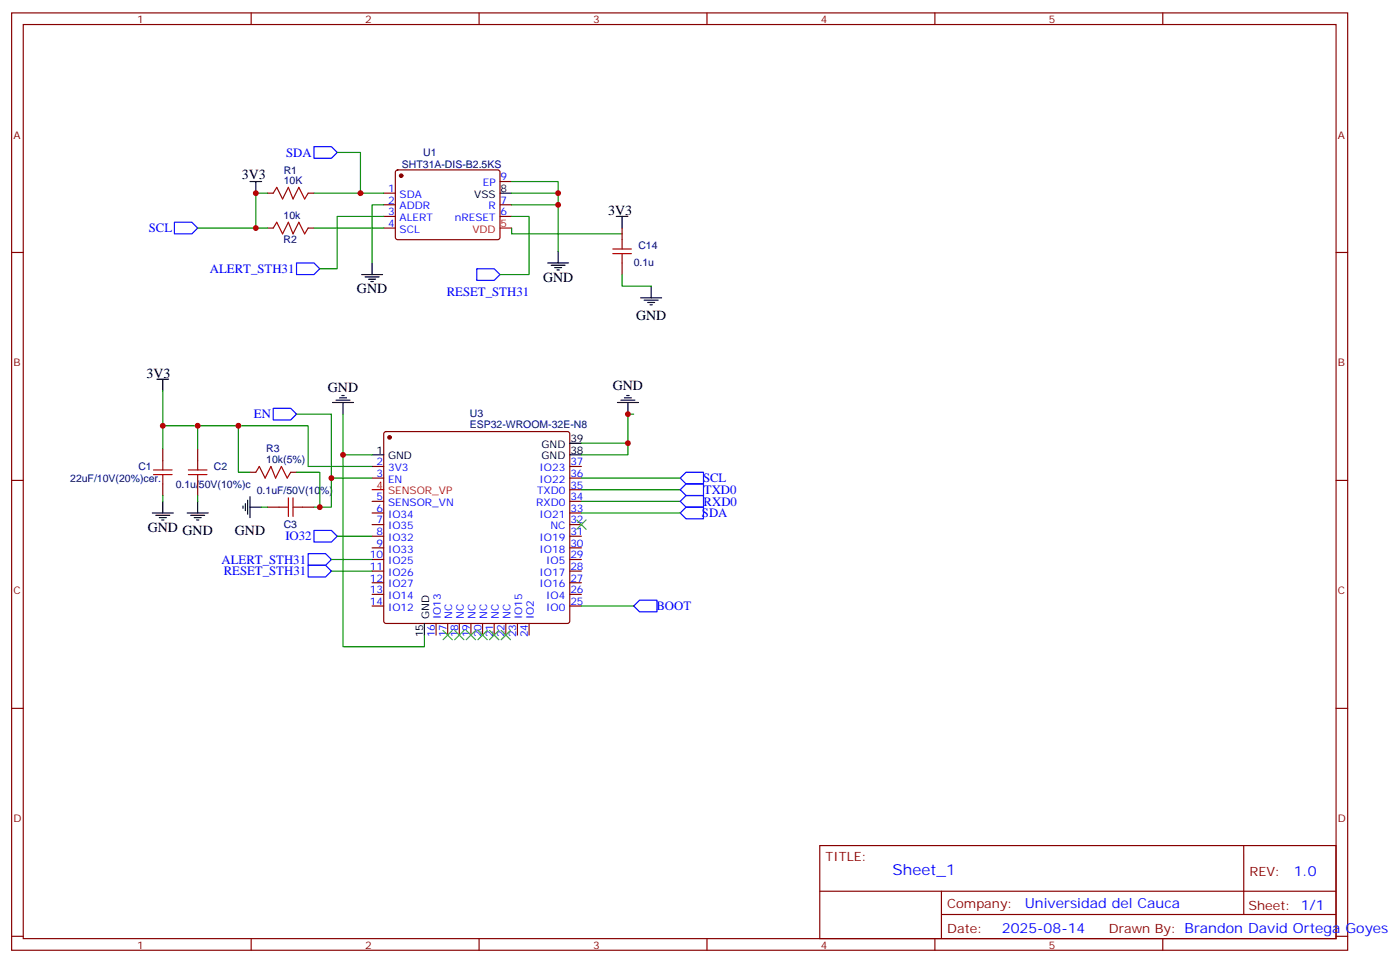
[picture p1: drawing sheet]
<svg xmlns="http://www.w3.org/2000/svg" width="425mm" height="292mm" viewBox="0 0 425 292" stroke-linecap="round" stroke-linejoin="round" font-family="sans-serif">
<g fill="none" stroke="#870000" stroke-width=".35">
<path d="M3.5 3.9h405.4v284.4h-405.4zM7.1 7.4h398.2v277.3h-398.2zM76.2 3.9v3.5M145.3 3.9v3.5M214.5 3.9v3.5M283.6 3.9v3.5M352.8 3.9v3.5M81.1 58.6h1.8M93.5 58.6h1.7M116.4 58.6h3.5M120.2 51.7l.4-.2 30.7 .1 .4 .6-.1 20.1-.6 .4-30.6-.1-.5-.6v-19.8zM151.7 55.1h3.5"/>
<path d="M3.5 76.6h3.6M81.1 69.2h1.8M93.5 69.2h1.7M116.4 62.1h3.5M116.4 65.7h3.5M116.4 69.2h3.5M151.7 62.1h3.5M151.7 65.7h3.5M188.7 69.2v3.5M188.7 79.8v3.5M405.3 76.6h3.6M49.4 136.2v3.5"/>
<path d="M60 136.2v3.5M116.7 131.1l.4-.2h55.1l.5 .2 .2 .5v56.8l-.3 .5-.4 .2h-55.1l-.5-.2-.2-.5v-56.8zM3.5 145.7h3.6M49.4 146.8v3.5M60 146.8v3.5M75.8 143.3h1.8M81.1 153.8h3.6M88.2 143.3h1.8M91.7 153.8h3.5M112.9 141.5h3.5M112.9 145h3.5M112.9 152.1h3.5"/>
<path d="M112.9 155.6h3.5M112.9 159.1h3.5M172.9 141.5h3.5M172.9 145h3.5M172.9 152.1h3.5M172.9 155.6h3.5M172.9 159.1h3.5M172.9 148.6h3.5M405.3 145.7h3.6M112.9 162.7h3.5M112.9 166.2h3.5M112.9 169.7h3.5"/>
<path d="M112.9 173.2h3.5M112.9 176.8h3.5M172.9 162.7h3.5M172.9 166.2h3.5M172.9 169.7h3.5M172.9 173.2h3.5M172.9 176.8h3.5M112.9 180.3h3.5M112.9 183.8h3.5M132.3 189.1v3.6M135.8 189.1v3.6M139.3 189.1v3.6"/>
<path d="M142.9 189.1v3.6M146.4 189.1v3.6M149.9 189.1v3.6M153.5 189.1v3.6M157 189.1v3.6M160.5 189.1v3.6M172.9 180.3h3.5M172.9 183.8h3.5M3.5 214.9h3.6M405.3 214.9h3.6M248.7 256.5h156.6v28.2h-156.6zM377.3 256.5v20.9"/>
<path d="M248.7 270.4h156.5M285.6 277.4h119.6M285.6 270.4v14.1M3.5 284h3.6M76.2 284.7v3.6M145.3 284.7v3.6M214.5 284.7v3.6M283.6 284.7v3.6M352.8 284.7v3.6M405.3 284h3.6"/>
</g>
<g fill="none" stroke="#000" stroke-width=".35">
<path d="M75.8 55.1h3.6M77.6 55.1v3.5M151.7 58.6h3.5M112.9 79.8v3.5M166.2 79.8h6.3M169.3 76.2v3.6M187 65.7h3.5M188.7 65.7v3.5M109.7 83.3h6.4M110.8 84h4.2M111.8 84.7h2.1M112.5 85.4h.7"/>
<path d="M167.2 80.5h4.2M168.3 81.2h2.1M169 81.9h.7M194.4 90.3h6.3M195.4 91.1h4.3M196.5 91.8h2.1M197.2 92.5h.7M197.6 86.8v3.5M47.6 115h3.6M49.4 115v3.6M103.7 120h.7M190.1 120h.8"/>
<path d="M100.9 122.1h6.3M102 121.4h4.2M103 120.7h2.1M104.1 122.1v3.5M112.9 138h3.5M172.9 138h3.5M172.9 134.4h3.5M187.3 122.1h6.4M188.4 121.4h4.2M189.4 120.7h2.2M190.5 122.1v3.5M46.2 155.6h6.4"/>
<path d="M47.3 156.3h4.2M48.3 157h2.1M49 157.7h.7M49.4 152.1v3.5M56.8 155.6h6.3M57.9 156.3h4.2M58.9 157h2.1M59.6 157.7h.7M60 152.1v3.5M73.7 153.5v.7M74.4 152.8v2.1M75.1 151.7v4.3"/>
<path d="M75.8 153.8h3.6M75.8 150.7v6.3M128.8 189.1v3.6"/>
</g>
<path d="M151.7 69.2h3.5M112.9 148.6h3.5" fill="none" stroke="#f00" stroke-width=".35"/>
<g fill="#870000" stroke="#870000" stroke-width=".35">
<circle cx="121.7" cy="53.3" r=".53"/>
<circle cx="118.2" cy="132.7" r=".53"/>
</g>
<g fill="none" stroke="#a10000" stroke-width=".35">
<path d="M82.9 58.6l1.1-1.8 1.7 3.6 1.8-3.6 1.4 3.6 1.8-3.6 1.7 3.6 1.1-1.8M82.9 69.2l1.1-1.8 1.7 3.5 1.8-3.5 1.4 3.5 1.8-3.5 1.7 3.5 1.1-1.7M185.9 75.5h5.7M185.9 76.9h5.7M188.7 72.7v2.8M188.7 76.9v2.9M49.4 139.7v2.9M60 139.7v2.9M46.6 142.6h5.6M46.6 144h5.6M49.4 144v2.8M57.1 142.6h5.7"/>
<path d="M57.1 144h5.7M60 144v2.8M77.6 143.3l1.1-1.8 1.7 3.5 1.8-3.5 1.4 3.5 1.8-3.5 1.7 3.5 1.1-1.7M84.7 153.8h2.8M87.5 151v5.7M88.9 153.8h2.8M88.9 151v5.7"/>
</g>
<g fill="none" stroke="#00f" stroke-width=".35">
<path d="M95.2 44.5h5.3l1.8 1.7-1.8 1.8h-5.3zM52.9 67.4h5.3l1.8 1.8-1.8 1.7h-5.3zM90 79.8h5.2l1.8 1.7-1.8 1.8h-5.2zM144.6 81.5h5.3l1.8 1.8-1.8 1.8h-5.3zM82.9 123.9h5.3l1.8 1.7-1.8 1.8h-5.3zM208.1 146.8h5.3v3.5h-5.3l-1.7-1.7zM208.1 150.3h5.3v3.5h-5.3l-1.7-1.7zM208.1 143.3h5.3v3.5h-5.3l-1.7-1.8zM208.1 153.8h5.3v3.6h-5.3l-1.7-1.8zM93.5 168h5.3l1.7 1.7-1.7 1.8h-5.3zM93.5 171.5h5.3l1.7 1.7-1.7 1.8h-5.3zM95.2 160.9h5.3l1.8 1.8-1.8 1.7h-5.3z"/>
<path d="M192.3 183.8l1.7-1.7h5.3v3.5h-5.3z"/>
</g>
<g fill="none" stroke="#008700" stroke-width=".35">
<path d="M81.1 58.6h-3.5v10.6h3.5M95.2 58.6h21.2M102.3 46.2h7.1v12.4M155.2 55.1h14.1v21.1M155.2 58.6h14.1M60 69.2h17.6M95.2 69.2h21.2M116.4 62.1h-3.5v17.7M116.4 65.7h-14.1v15.8h-5.3M155.2 65.7h5.3v17.6h-8.8M155.2 69.2v1.7h33.5M155.2 62.1h14.1"/>
<path d="M188.7 83.3v3.5h8.9M49.4 118.6v10.6M49.4 136.2v-7h10.6v7M60 129.2h33.5v12.3h19.4M72.3 129.2v14.1h3.5M90 125.6h10.5v19.4M104.1 125.6v12.4h8.8M104.1 138v58.2h24.7v-3.5M190.5 134.4v3.6h-14.1M192.3 125.6h-1.8v8.8h-14.1M49.4 150.3v1.8M60 150.3v1.8"/>
<path d="M79.4 153.8h1.7M90 143.3h7v10.5M112.9 145h-12.4v8.8h-5.3M176.4 148.6h30M176.4 152.1h30M176.4 145h30M176.4 155.6h30M100.5 169.7h12.4M100.5 173.2h12.4M102.3 162.7h10.6M176.4 183.8h15.9"/>
</g>
<g fill="none" stroke="#3c3" stroke-width=".35">
<path d="M175 157.7l2.8 2.8M177.8 157.7l-2.8 2.8M134.4 191.2l2.8 2.9M137.2 191.2l-2.8 2.9M137.9 191.2l2.9 2.9M140.8 191.2l-2.9 2.9M141.5 191.2l2.8 2.9M144.3 191.2l-2.8 2.9M145 191.2l2.8 2.9M147.8 191.2l-2.8 2.9M148.5 191.2l2.8 2.9M151.3 191.2l-2.8 2.9"/>
<path d="M152 191.2l2.9 2.9M154.9 191.2l-2.9 2.9"/>
</g>
<g fill="#c00">
<circle cx="169.3" cy="58.6" r=".88"/>
<circle cx="169.3" cy="62.1" r=".88"/>
<circle cx="104.1" cy="138" r=".88"/>
<circle cx="190.5" cy="134.4" r=".88"/>
<circle cx="190.5" cy="125.6" r=".88"/>
<circle cx="97" cy="153.8" r=".88"/>
<circle cx="109.4" cy="58.6" r=".88"/>
<circle cx="77.6" cy="69.2" r=".88"/>
<circle cx="77.6" cy="58.6" r=".88"/>
<circle cx="60" cy="129.2" r=".88"/>
<circle cx="49.4" cy="129.2" r=".88"/>
<circle cx="72.3" cy="129.2" r=".88"/>
<circle cx="100.5" cy="145" r=".88"/>
</g>
<text font-size="4.6" fill="#00f" x="270.8" y="265.5">Sheet_1</text>
<g font-size="4.2">
<text x="73.4" y="54.4">3V3</text>
<text x="184.5" y="65.3">3V3</text>
<text x="108.3" y="88.9">GND</text>
<text x="164.7" y="85.4">GND</text>
<text x="193" y="97">GND</text>
<text x="44.4" y="114.7">3V3</text>
<text x="99.5" y="118.9">GND</text>
<text x="185.9" y="118.3">GND</text>
<text x="44.8" y="161.3">GND</text>
<text x="55.4" y="162.4">GND</text>
<text x="71.3" y="162.4">GND</text>
</g>
<g font-size="4.2" fill="#00f">
<text x="392.5" y="265.8">1.0</text>
<text x="310.9" y="275.3">Universidad del Cauca</text>
<text x="304" y="283.1">2025-08-14</text>
</g>
<g font-size="3.9" fill="#00f">
<text x="86.8" y="47.5">SDA</text>
<text x="45.1" y="70.4">SCL</text>
<text x="63.7" y="82.8">ALERT_STH31</text>
<text x="135.5" y="89.9">RESET_STH31</text>
<text x="77" y="126.9">EN</text>
<text x="213.3" y="146.3">SCL</text>
<text x="213.6" y="149.9">TXD0</text>
<text x="213.5" y="153.4">RXD0</text>
<text x="212.9" y="156.9">SDA</text>
<text x="86.6" y="163.9">IO32</text>
<text x="67.2" y="171">ALERT_STH31</text>
<text x="67.9" y="174.5">RESET_STH31</text>
<text x="199.2" y="185.1">BOOT</text>
</g>
<g font-size="3.9" fill="#800">
<text x="250.5" y="261.1">TITLE:</text>
<text x="379.1" y="265.8">REV:</text>
<text x="287.4" y="275.3">Company:</text>
<text x="378.7" y="275.9">Sheet: 1/1</text>
<text x="287.4" y="283">Date:</text>
<text x="336.4" y="283.1">Drawn By: Brandon David Ortega Goyes</text>
</g>
<g font-size="3.2" fill="#800">
<text x="41.6" y="6.9">1</text>
<text x="110.8" y="6.9">2</text>
<text x="179.9" y="6.9">3</text>
<text x="249.1" y="6.9">4</text>
<text x="318.2" y="6.9">5</text>
<text x="4.1" y="42">A</text>
<text x="405.9" y="42">A</text>
<text x="4.1" y="111.2">B</text>
<text x="405.9" y="111.2">B</text>
<text x="4.1" y="180.3">C</text>
<text x="405.9" y="180.3">C</text>
<text x="4.1" y="249.4">D</text>
<text x="405.9" y="249.4">D</text>
<text x="41.6" y="287.7">1</text>
<text x="110.8" y="287.7">2</text>
<text x="179.9" y="287.7">3</text>
<text x="249.1" y="287.7">4</text>
<text x="318.2" y="287.7">5</text>
</g>
<g font-size="3.2" fill="#000080">
<text x="128.4" y="47.4">U1</text>
<text x="86.1" y="52.7">R1</text>
<text x="121.9" y="50.9">SHT31A-DIS-B2.5KS</text>
<text x="86.1" y="55.8">10K</text>
<text x="86.1" y="66.4">10k</text>
<text x="86.1" y="73.8">R2</text>
<text x="193.7" y="75.6">C14</text>
<text x="192.3" y="80.5">0.1u</text>
<text x="142.5" y="129.7">ESP32-WROOM-32E-N8</text>
<text x="142.5" y="126.5">U3</text>
<text x="80.8" y="137.2">R3</text>
<text x="42" y="142.6">C1</text>
<text x="64.9" y="142.6">C2</text>
<text x="80.8" y="140.4">10k(5%)</text>
<text x="21.3" y="146.2">22uF/10V(20%)cer.</text>
<text x="53.3" y="148.1">0.1u/50V(10%)c</text>
<text x="77.9" y="149.8">0.1uF/50V(10%)</text>
<text x="86.1" y="160.2">C3</text>
</g>
<g font-size="3.2" fill="#00f">
<text x="117.8" y="58.2">1</text>
<text x="146.5" y="56.5">EP</text>
<text x="151.9" y="54.7">9</text>
<text x="117.8" y="65.3">3</text>
<text x="117.8" y="61.8">2</text>
<text x="121.2" y="63.5">ADDR</text>
<text x="121.2" y="60">SDA</text>
<text x="148.2" y="63.5">R</text>
<text x="151.9" y="61.8">7</text>
<text x="151.9" y="65.3">6</text>
<text x="117.8" y="68.8">4</text>
<text x="121.2" y="70.6">SCL</text>
<text x="121.2" y="67.1">ALERT</text>
<text x="138" y="67.1">nRESET</text>
<text x="114.2" y="141.1">2</text>
<text x="117.7" y="142.9">3V3</text>
<text x="163.7" y="142.9">IO23</text>
<text x="173" y="141.1">37</text>
<text x="114.2" y="144.7">3</text>
<text x="117.7" y="146.4">EN</text>
<text x="163" y="150">TXD0</text>
<text x="163.7" y="146.4">IO22</text>
<text x="173" y="148.2">35</text>
<text x="173" y="144.7">36</text>
<text x="114.2" y="151.7">5</text>
<text x="114.2" y="155.3">6</text>
<text x="117.7" y="153.5">SENSOR_VN</text>
<text x="162.7" y="153.5">RXD0</text>
<text x="173" y="155.3">33</text>
<text x="173" y="151.7">34</text>
<text x="114.2" y="158.8">7</text>
<text x="117.7" y="157">IO34</text>
<text x="117.7" y="160.5">IO35</text>
<text x="163.7" y="157">IO21</text>
<text x="167" y="160.5">NC</text>
<text x="173" y="158.8">32</text>
<text x="114.2" y="162.3">8</text>
<text x="114.2" y="165.8">9</text>
<text x="117.7" y="164.1">IO32</text>
<text x="117.7" y="167.6">IO33</text>
<text x="163.7" y="167.6">IO18</text>
<text x="163.7" y="164.1">IO19</text>
<text x="173" y="165.8">30</text>
<text x="173" y="162.3">31</text>
<text x="112.2" y="169.4">10</text>
<text x="112.2" y="172.9">11</text>
<text x="117.7" y="171.1">IO25</text>
<text x="165.7" y="171.1">IO5</text>
<text x="173" y="172.9">28</text>
<text x="173" y="169.4">29</text>
<text x="112.2" y="176.4">12</text>
<text x="112.2" y="180">13</text>
<text x="117.7" y="174.7">IO26</text>
<text x="117.7" y="178.2">IO27</text>
<text x="163.7" y="178.2">IO16</text>
<text x="163.7" y="174.7">IO17</text>
<text x="173" y="180">26</text>
<text x="173" y="176.4">27</text>
<text x="112.2" y="183.5">14</text>
<text x="117.7" y="181.7">IO14</text>
<text x="117.7" y="185.2">IO12</text>
<text x="165.7" y="185.2">IO0</text>
<text x="165.7" y="181.7">IO4</text>
<text x="173" y="183.5">25</text>
<text x="133.7" y="187.8" transform="rotate(-90 133.7 187.8)">IO13</text>
<text x="137.2" y="187.8" transform="rotate(-90 137.2 187.8)">NC</text>
<text x="140.8" y="187.8" transform="rotate(-90 140.8 187.8)">NC</text>
<text x="144.3" y="187.8" transform="rotate(-90 144.3 187.8)">NC</text>
<text x="147.8" y="187.8" transform="rotate(-90 147.8 187.8)">NC</text>
<text x="151.3" y="187.8" transform="rotate(-90 151.3 187.8)">NC</text>
<text x="154.9" y="187.8" transform="rotate(-90 154.9 187.8)">NC</text>
<text x="158.4" y="187.8" transform="rotate(-90 158.4 187.8)">IO15</text>
<text x="161.9" y="187.8" transform="rotate(-90 161.9 187.8)">IO2</text>
<text x="131.9" y="193.3" transform="rotate(-90 131.9 193.3)">16</text>
<text x="135.5" y="193.3" transform="rotate(-90 135.5 193.3)">17</text>
<text x="139" y="193.3" transform="rotate(-90 139 193.3)">18</text>
<text x="142.5" y="193.3" transform="rotate(-90 142.5 193.3)">19</text>
<text x="146" y="193.3" transform="rotate(-90 146 193.3)">20</text>
<text x="149.6" y="193.3" transform="rotate(-90 149.6 193.3)">21</text>
<text x="153.1" y="193.3" transform="rotate(-90 153.1 193.3)">22</text>
<text x="156.6" y="193.3" transform="rotate(-90 156.6 193.3)">23</text>
<text x="160.2" y="193.3" transform="rotate(-90 160.2 193.3)">24</text>
</g>
<g font-size="3.2">
<text x="151.9" y="58.2">8</text>
<text x="143.9" y="60">VSS</text>
<text x="114.2" y="137.6">1</text>
<text x="164.3" y="135.9">GND</text>
<text x="173" y="137.6">38</text>
<text x="173" y="134.1">39</text>
<text x="117.7" y="139.4">GND</text>
<text x="164.3" y="139.4">GND</text>
<text x="130.2" y="187.8" transform="rotate(-90 130.2 187.8)">GND</text>
<text x="128.4" y="193.3" transform="rotate(-90 128.4 193.3)">15</text>
</g>
<g font-size="3.2" fill="#f00">
<text x="143.3" y="70.6">VDD</text>
<text x="151.9" y="68.8">5</text>
<text x="114.2" y="148.2">4</text>
<text x="117.7" y="150">SENSOR_VP</text>
</g>
</svg>
